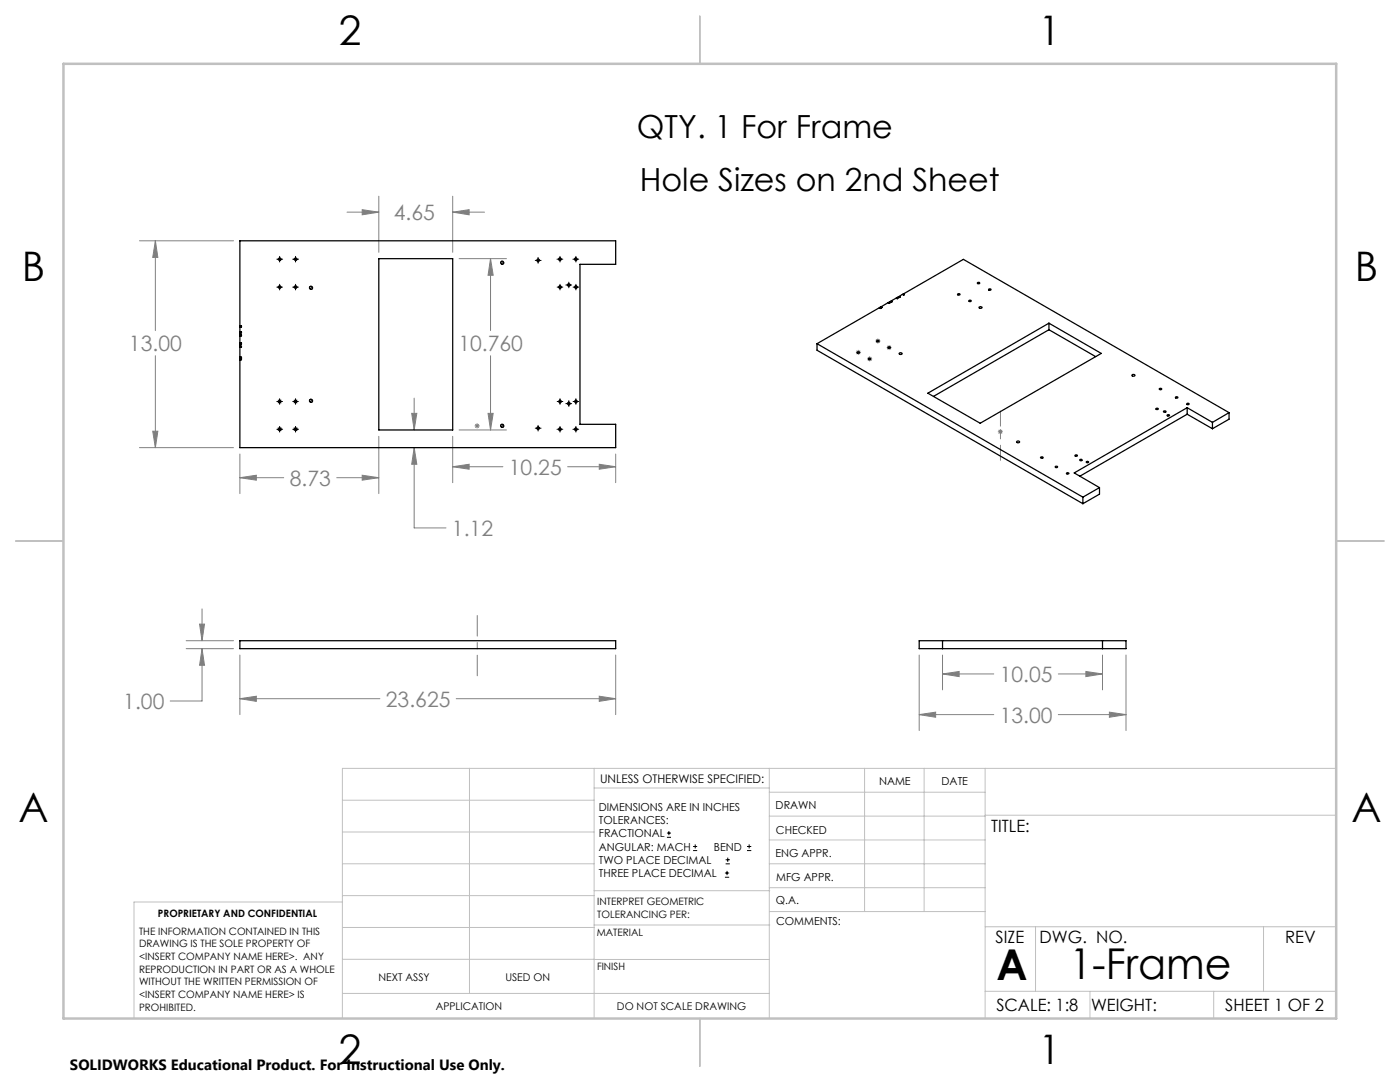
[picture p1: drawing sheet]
<svg xmlns="http://www.w3.org/2000/svg" width="279mm" height="216mm" viewBox="0 0 279 216" stroke-linecap="round" stroke-linejoin="round" font-family="sans-serif">
<g fill="none" stroke="#000" stroke-width=".2">
<path d="M55.2 51.7h1.2M55.2 57.3h1.2M55.8 51.2v1.1M55.8 56.7v1.2M58.4 51.7h1.2M58.4 57.3h1.1M59 51.2v1.1M59 56.7v1.2M62.1 57.1l-.3 .3M62.4 57.4l-.3 .3M100.2 52.1l-.3 .3M100.5 52.4l-.3 .3"/>
<path d="M106.8 52h1.2M107.4 51.4v1.1M111.2 51.7h1.1M111.2 57.3h1.1M111.8 51.2v1.1M111.8 56.7v1.2M112.9 56.9h1.2M113.5 56.3v1.1M114.3 51.7h1.2M114.4 57.3h1.1M114.9 51.2v1.1M114.9 56.7v1.2"/>
<path d="M55.8 79.6v1.1M59 79.6v1.1M62.1 79.7l-.3 .3M62.4 80l-.3 .3M111.8 79.6v1.1M113.5 79.9v1.2M114.9 79.6v1.1M55.2 85.7h1.2M55.2 80.1h1.2M55.8 85.1v1.1M58.4 85.7h1.2M58.4 80.1h1.1"/>
<path d="M59 85.1v1.1M100.2 84.7l-.3 .3M100.5 85l-.3 .3M106.8 85.4h1.2M107.4 84.9v1.1M111.2 85.7h1.1M111.2 80.1h1.1M111.8 85.1v1.1M112.9 80.5h1.2M114.3 85.7h1.2M114.4 80.1h1.1M114.9 85.1v1.1"/>
<path d="M133.1 167.1h.8M133.1 166.2h.8M133.5 165.8v.9M138.3 169.7h.8M138.3 168.9h.8M138.7 168.5v.8M144.7 175h.8M144.7 174.2h.8M144.8 172.4h.9M144.8 171.6h.9M145.1 173.8v.8M145.2 171.1v.9"/>
<path d="M149.1 169.7h.8M149.1 168.9h.8M149.5 168.5v.8"/>
</g>
<g fill="none" stroke="#808080" stroke-width=".2">
<path d="M75.6 39.2v11.1M90.3 39.2v11.1M27.8 48h18.8M31 48l.5 3.4h-1zM31 48v18M69.3 42.3h6.3M72.3 41.8l3.3 .5-3.3 .6zM90.3 42.3h6.4M90.3 42.3l3.3-.5v1.1zM91.6 51.6h9.5M97.9 51.6v14.4M97.9 51.6l.5 3.3h-1z"/>
<path d="M31 71v18.3M55.5 79.8l.7 .7M55.8 79.6v1M56.2 79.8l-.7 .7M58.6 79.8l.7 .7M59 79.6v1M59.3 79.8l-.7 .7M82.7 79.4v6.4M97.9 71v14.8M170.8 70.3h1M171 70l.7 .7M171.3 69.8v1"/>
<path d="M171.7 70l-.7 .7M173.1 71.6h1M173.2 71.3l.7 .7M173.6 71.1v1M173.9 71.3l-.7 .7M174.7 68.1h1M174.8 67.7l.7 .7M175.2 67.6v.9M175.5 67.7l-.7 .7M177 69.4h.9M177.1 69l.7 .7M177.4 68.9v1"/>
<path d="M177.8 69l-.7 .7M27.8 89.3h18.8M30.5 86h1l-.5 3.3zM47.9 95.3l3.3-.5v1zM47.9 90.6v7.9M47.9 95.3h8.7M55.3 80.1h1M55.3 85.6h1M55.5 85.3l.7 .7M55.8 85.1v1M56.2 85.3l-.7 .7M58.5 80.1h1"/>
<path d="M58.5 85.6h1M58.6 85.3l.7 .7M59 85.1v1M59.3 85.3l-.7 .7M67.2 95.3h8.4M72.3 94.8l3.3 .5-3.3 .5zM75.6 87.1v11.4M82.2 82.5h1l-.5 3.3zM82.7 89.3l.5 3.3h-1zM82.7 89.3v16h6.3M90.3 87.1v9.2M90.3 93.1h10.1"/>
<path d="M90.3 93.1l3.3-.5v1zM91.6 85.8h9.5M94.7 85h1M94.9 84.6l.7 .7M95.2 84.5v1M95.6 84.6l-.7 .7M97.4 82.5h1l-.5 3.3zM113.3 93.1h9.6M119.6 92.6l3.3 .5-3.3 .5zM122.9 90.6v5.7M199.1 86.1h1M199.3 85.8l.7 .7"/>
<path d="M199.6 85.6v1M200 85.8l-.7 .7M37.1 127.8h9.5M37.1 129.4h9.5M39.8 124.5h1l-.5 3.3zM40.3 129.4l.5 3.4h-1zM40.3 129.4v10.5h-6.3M40.3 121.5v6.3M47.9 139.4l3.3-.5v1zM47.9 130.7v11.9M47.9 139.4h27.9M91.1 139.4h31.8"/>
<path d="M119.6 138.9l3.3 .5-3.3 .5zM122.9 130.7v11.9M183.4 130.7v15.1M188.1 134.5l3.3-.5v1zM188.1 130.7v7M188.1 134.5h10.2M211.2 134.5h8.8M216.7 134l3.3 .5-3.3 .5zM220 130.7v7M224.7 130.7v15.1M183.4 142.6h14.9M183.4 142.6l3.3-.5v1z"/>
<path d="M211.2 142.6h13.5M221.4 142.1l3.3 .5-3.3 .5z"/>
</g>
<g fill="none" stroke="#c0c0c0" stroke-width=".2">
<path d="M68.3 159.7h50.3M93.7 153.3v44.9M118.6 153.3v49.9M118.6 157.2h34.9M153.5 153.3v49.9M153.5 158.1h43.1M172.5 153.3v28.6M184.4 153.3v28.6M196.6 153.3v49.9M266.7 153.3h-198.4v49.9M68.3 178.7h50.3M68.3 172.4h50.3"/>
<path d="M68.3 166h50.3M68.3 180h-41.6v23.2M118.6 177.7h35M153.5 167.6h43.1M153.5 162.8h43.1M153.5 172.4h43.1M153.5 177.1h43.1M196.6 162.7h70.1M68.3 198.2h85.2M68.3 191.4l85.2 .1M68.3 185.1h50.3M118.6 184.6h35"/>
<path d="M153.6 181.9h43M196.6 197.8h70.1M196.6 184.9h70.1M206.7 184.9v12.9M217.5 197.8v5.4M242.2 197.8v5.4M252.2 184.9v12.9"/>
</g>
<path d="M139.7 3.2v9.5M3.1 107.9h9.6M266.7 107.9h9.5M139.7 203.2v9.6" fill="none" stroke="#c0c0c0" stroke-width=".25"/>
<path d="M12.7 12.7h254v190.5h-254z" fill="none" stroke="#c0c0c0" stroke-width=".5"/>
<path d="M95.2 122.8v12" fill="none" stroke="#808080" stroke-width=".2" stroke-dasharray="15.2 1.3 1.3 1.3" stroke-dashoffset="11.1"/>
<path d="M199.7 82v9.9" fill="none" stroke="#808080" stroke-width=".2" stroke-dasharray="15.2 1.3 1.3 1.3" stroke-dashoffset="12.2"/>
<path d="M39.8 124.5h1l-.5 3.3zM40.3 129.4l.5 3.4h-1zM47.9 139.4l3.3-.5v1zM119.6 138.9l3.3 .5-3.3 .5zM31 48l.5 3.4h-1zM30.5 86h1l-.5 3.3zM97.9 51.6l.5 3.3h-1zM97.4 82.5h1l-.5 3.3zM72.3 41.8l3.3 .5-3.3 .6zM90.3 42.3l3.3-.5v1.1zM82.2 82.5h1l-.5 3.3zM82.7 89.3l.5 3.3h-1zM90.3 93.1l3.3-.5v1zM119.6 92.6l3.3 .5-3.3 .5zM72.3 94.8l3.3 .5-3.3 .5zM47.9 95.3l3.3-.5v1zM183.4 142.6l3.3-.5v1zM221.4 142.1l3.3 .5-3.3 .5zM188.1 134.5l3.3-.5v1zM216.7 134l3.3 .5-3.3 .5z" fill="#808080"/>
<path d="M61.8 80l.3 .3v-.3zM62.1 79.7v.3h.3l-.1-.3zM61.8 57.4l.3 .3v-.3zM62.1 57.1v.3h.3l-.1-.2zM99.9 52.4l.3 .3v-.3zM100.2 52.1v.3h.3zM99.9 85l.3 .3v-.3zM100.2 84.7v.3h.3z" fill="#000"/>
<g fill="none" stroke="#000" stroke-width=".25">
<path d="M75.6 51.6h14.7v34.2h-14.7zM179 59.4l.2 .1-.1 .1-.2-.1-1 .5M179 59.4v.1M179.4 59.2h.1M179.4 59.2l.2 .1-.6 .1M179.4 59.2l.2 .1M179.4 59.2v.1M180.3 58.7l12-6.9 53 30.5M180.3 58.7l.2 .1-.4-.1-.7 .5M180.3 58.7v.1M191.1 58.7a.22 .22 0 0 1 .3-.1 .22 .22 0 0 1 .1 .2l-.3 .1zM193.4 60h.4a.23 .23 0 0 1-.2 .2 .23 .23 0 0 1-.2-.2z"/>
<path d="M195.1 56.4a.22 .22 0 0 1 .2-.1 .22 .22 0 0 1 .2 .3h-.3zM197.3 57.7h.5a.23 .23 0 0 1-.3 .2 .23 .23 0 0 1-.2-.2zM47.9 71.5h.1M47.9 66.2h.1M47.9 69.1v.2M47.9 66.8v.2M47.9 66.3v.1M47.9 66.2v-18.2h75v4.7h-7.2v32h7.2v4.6h-75v-20h.3v-.2h-.3M47.9 66.4v.4M47.9 67v2.1M47.9 71.3h.3v.5h-.3M47.9 65h.3v.3h-.3"/>
<path d="M47.9 66.2h.3v.2h-.3M47.9 66.8h.3v.2h-.3M47.9 68.4h.3v.3h-.3M47.9 71.5h.3M47.9 68.4h.3M163.1 68.6l53 30.6M163.1 68.6v1.3l53 30.6M171.1 70.3h.4a.23 .23 0 0 1-.2 .2 .23 .23 0 0 1-.2-.2zM173.3 71.6l.2-.1 .3 .2a.25 .25 0 0 1-.3 .1 .25 .25 0 0 1-.2-.2zM175 67.9l.5 .2-.4 .1-.2-.1zM175.7 61.3l.2 .1M175.7 61.3l-.1 .2"/>
<path d="M175.9 61.2l.2 .1-.2 .1M175.9 61.2v.2M175.9 61.4l-.2 .2-.2-.2-12.4 7.2M177.2 69.3a.21 .21 0 0 1 .3-.1 .21 .21 0 0 1 .1 .3h-.3zM177.4 60.3l.2 .1-.1 .1-.3-.1-1.3 .8M177.4 60.3v.2M177.9 60v.3M177.9 60l.2 .2-.2 .1M177.9 60.3l-.2-.2-.3 .2M179.5 70.5a.27 .27 0 0 1 .3-.1 .27 .27 0 0 1 .2 .3h-.5zM185.2 78.5l24.1-14 10.5 6-24.2 14zM195.4 61.3a.33 .33 0 0 1 .6 .1 .3 .3 0 0 1-.4 .2 .3 .3 0 0 1-.2-.3z"/>
<path d="M209.3 64.5v1.3M209.3 65.8l-23 13.3M209.3 65.8l9.4 5.4M226 74.8h.5a.28 .28 0 0 1-.3 .3 .28 .28 0 0 1-.3-.3zM231.4 77.5l.4 .1a.22 .22 0 0 1-.2 .2 .22 .22 0 0 1-.2-.3zM234.6 79.2l.5 .1-.4 .1-.1-.1zM203 88.1h.5a.27 .27 0 0 1-.3 .3 .27 .27 0 0 1-.2-.3zM207.7 91.2a.23 .23 0 0 1 .3-.1 .23 .23 0 0 1 .1 .3h-.3zM210.6 93.1h.5a.21 .21 0 0 1-.3 .2 .21 .21 0 0 1-.2-.2zM212.8 94.4a.22 .22 0 0 1 .3-.1 .22 .22 0 0 1 .2 .2l-.3 .1zM214.6 90.8h.4a.21 .21 0 0 1-.2 .3 .21 .21 0 0 1-.2-.3zM215.5 91.7a.23 .23 0 0 1 .3-.1 .23 .23 0 0 1 .1 .3h-.3z"/>
<path d="M216.1 99.2v1.3M219.4 97.3l-3.3 1.9M219.4 97.3v1.3l-3.3 1.9M230.7 81.5h.3l.2 .1-.3 .1zM232.2 82.1a.23 .23 0 0 1 .3-.2 .23 .23 0 0 1 .1 .3l-.3 .1zM233 82.8l.4 .1a.22 .22 0 0 1-.3 .1 .22 .22 0 0 1-.1-.2zM236.9 80.5h.4a.21 .21 0 0 1-.2 .3 .21 .21 0 0 1-.2-.3zM236.9 81.4l5.1 2.9M236.9 81.4l-22.5 13 5 2.9M236.9 81.4v1.3M236.9 82.7l-21.4 12.3M236.9 82.7l5.1 2.8"/>
<path d="M242 84.3v1.2M245.3 82.3l-3.3 2M245.3 82.3v1.3l-3.3 1.9M47.9 127.8h75v1.6h-75zM183.4 127.8h41.3v1.6h-41.3zM188.1 127.8v1.6M220 127.8v1.6"/>
<circle cx="55.8" cy="57.3" r=".25"/>
<circle cx="55.8" cy="51.7" r=".25"/>
<circle cx="59" cy="57.3" r=".25"/>
<circle cx="59" cy="51.7" r=".25"/>
<circle cx="62.1" cy="57.4" r=".32"/>
<circle cx="100.2" cy="52.4" r=".31"/>
<circle cx="107.4" cy="51.9" r=".26"/>
<circle cx="111.7" cy="51.7" r=".25"/>
<circle cx="111.8" cy="57.3" r=".25"/>
<circle cx="113.5" cy="56.9" r=".25"/>
<circle cx="114.9" cy="51.7" r=".25"/>
<circle cx="114.9" cy="57.3" r=".25"/>
<circle cx="62.1" cy="80" r=".32"/>
<circle cx="55.8" cy="80.1" r=".25"/>
<circle cx="55.8" cy="85.7" r=".25"/>
<circle cx="59" cy="80.1" r=".25"/>
<circle cx="59" cy="85.7" r=".25"/>
<circle cx="100.2" cy="85" r=".31"/>
<circle cx="107.4" cy="85.4" r=".26"/>
<circle cx="111.7" cy="85.7" r=".25"/>
<circle cx="111.8" cy="80.1" r=".25"/>
<circle cx="113.5" cy="80.5" r=".25"/>
<circle cx="114.9" cy="85.7" r=".25"/>
<circle cx="114.9" cy="80.1" r=".25"/>
<circle cx="217" cy="92.2" r=".2"/>
</g>
<g font-size="8.5">
<text x="198.9" y="195.5">A</text>
<text x="213.4" y="195.4">1-Frame</text>
</g>
<g font-size="8.1">
<text x="67.6" y="8.9">2</text>
<text x="207.3" y="8.9">1</text>
<text x="4.4" y="56.1">B</text>
<text x="270.4" y="56.1">B</text>
<text x="3.7" y="164.1">A</text>
<text x="269.7" y="164.1">A</text>
<text x="67.6" y="212.4">2</text>
<text x="207.3" y="212.4">1</text>
</g>
<g font-size="6.3">
<text x="127.1" y="27.6">QTY. 1 For Frame</text>
<text x="127.7" y="38.1">Hole Sizes on 2nd Sheet</text>
</g>
<g font-size="4.2" fill="#808080">
<text x="78.6" y="43.9">4.65</text>
<text x="25.7" y="70.1">13.00</text>
<text x="91.5" y="70.1">10.760</text>
<text x="101.6" y="94.7">10.25</text>
<text x="57.8" y="96.9">8.73</text>
<text x="90.2" y="106.9">1.12</text>
<text x="199.5" y="136.1">10.05</text>
<text x="24.6" y="141.5">1.00</text>
<text x="77" y="141">23.625</text>
<text x="199.5" y="144.2">13.00</text>
</g>
<g font-size="3.4">
<text x="197.8" y="166">TITLE:</text>
<text x="198.7" y="188.1">SIZE</text>
<text x="207.5" y="188.1">DWG. NO.</text>
<text x="256.5" y="188.2">REV</text>
<text x="198.8" y="201.7">SCALE: 1:8</text>
<text x="217.7" y="201.8">WEIGHT:</text>
<text x="244.5" y="201.7">SHEET 1 OF 2</text>
</g>
<text font-size="3" x="14" y="213.5">SOLIDWORKS Educational Product. For Instructional Use Only.</text>
<text font-size="2.4" x="119.8" y="156.2">UNLESS OTHERWISE SPECIFIED:</text>
<g font-size="2.2">
<text x="119.5" y="161.8">DIMENSIONS ARE IN INCHES</text>
<text x="154.8" y="161.4">DRAWN</text>
<text x="175.4" y="156.6">NAME</text>
<text x="187.9" y="156.7">DATE</text>
<text x="119.5" y="164.4">TOLERANCES:</text>
<text x="119.5" y="167.1">FRACTIONAL</text>
<text x="154.9" y="166.3">CHECKED</text>
<text x="119.5" y="169.7">ANGULAR: MACH</text>
<text x="119.5" y="172.4">TWO PLACE DECIMAL</text>
<text x="142.5" y="169.7">BEND</text>
<text x="154.8" y="171">ENG APPR.</text>
<text x="119.5" y="175">THREE PLACE DECIMAL</text>
<text x="154.9" y="175.7">MFG APPR.</text>
<text x="154.9" y="180.4">Q.A.</text>
<text x="154.9" y="184.6">COMMENTS:</text>
</g>
<g font-size="2.1">
<text x="75.5" y="195.7">NEXT ASSY</text>
<text x="100.9" y="195.7">USED ON</text>
<text x="86.9" y="201.5">APPLICATION</text>
<text x="123.1" y="201.6">DO NOT SCALE DRAWING</text>
</g>
<g font-size="2">
<text x="31.5" y="182.9">PROPRIETARY AND CONFIDENTIAL</text>
<text x="119.2" y="180.6">INTERPRET GEOMETRIC</text>
<text x="119.2" y="183.1">TOLERANCING PER:</text>
<text x="27.8" y="186.5">THE INFORMATION CONTAINED IN THIS</text>
<text x="27.8" y="189">DRAWING IS THE SOLE PROPERTY OF</text>
<text x="27.8" y="191.6">&lt;INSERT COMPANY NAME HERE&gt;. ANY</text>
<text x="119.1" y="186.7">MATERIAL</text>
<text x="27.8" y="194.1">REPRODUCTION IN PART OR AS A WHOLE</text>
<text x="27.8" y="196.6">WITHOUT THE WRITTEN PERMISSION OF</text>
<text x="119.1" y="193.5">FINISH</text>
<text x="27.8" y="199.1">&lt;INSERT COMPANY NAME HERE&gt; IS</text>
<text x="27.8" y="201.7">PROHIBITED.</text>
</g>
</svg>
